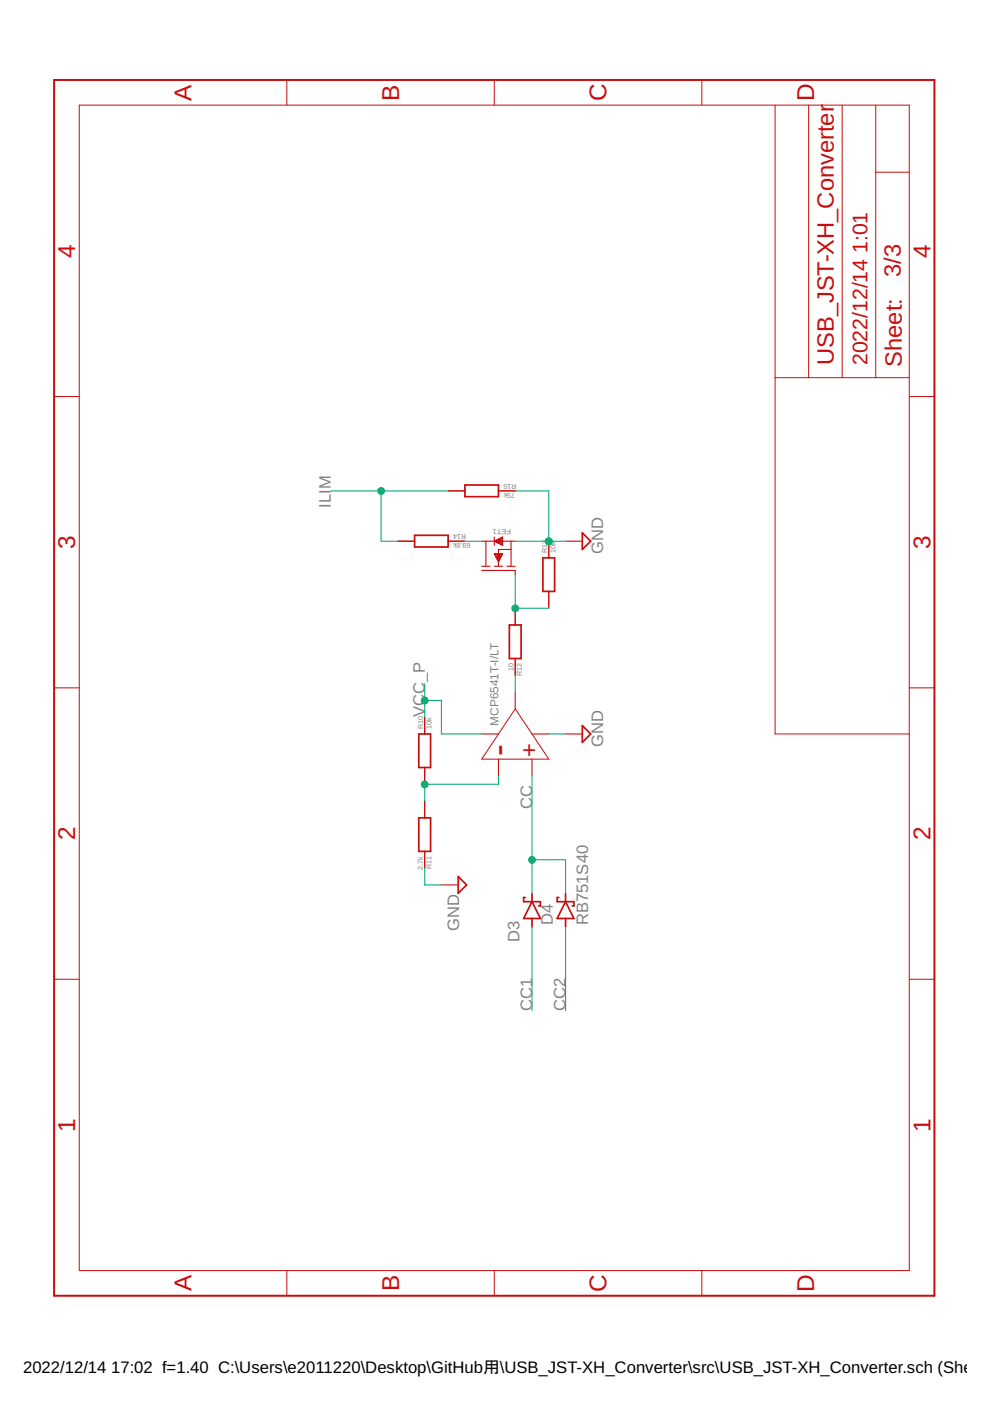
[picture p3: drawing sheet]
<svg xmlns="http://www.w3.org/2000/svg" width="210mm" height="297mm" viewBox="0 0 210 297" stroke-linecap="round" stroke-linejoin="round" font-family="sans-serif">
<g fill="none" stroke="#c90d0c" stroke-width=".21">
<path d="M60.8 17v5.3M104.8 17v5.3M148.8 17v5.3M16.8 22.3h176v247.1h-176zM164.3 22.3v133.3h28.5M171.4 22.3v57.8M178.6 22.3v57.8M185.7 36.5h7.1M185.7 22.3v57.8M11.5 84.1h5.3M164.3 80.1h28.5M192.8 84.1h5.3"/>
<path d="M11.5 145.8h5.3M109.2 150.3l7.2 10.7h-14.3zM192.8 145.8h5.3M11.5 207.6h5.3M192.8 207.6h5.3M60.8 269.4v5.3M104.8 269.4v5.3M148.8 269.4v5.3"/>
</g>
<path d="M11.5 17h186.6v257.7h-186.6z" fill="none" stroke="#c90d0c" stroke-width=".42"/>
<g fill="none" stroke="#c90d0c" stroke-width=".36">
<path d="M87.9 113.5h7.1v2.5h-7.1zM98.6 102.8h7.1v2.5h-7.1zM115.1 118.3h2.5v7.1h-2.5zM123.5 113l1.7 1.7-1.7 1.8zM108 132.5h2.5v7.1h-2.5zM88.8 155.6h2.5v7.1h-2.5zM123.5 153.8l1.7 1.8-1.7 1.8zM88.8 173.4h2.5v7.1h-2.5zM97.2 185.8l1.7 1.8-1.7 1.8zM111.4 190.3h-.4v.9h3.6v.9h-.4M112.8 191.2l1.8 3.5h-3.6zM112.8 189.4v1.8"/>
<path d="M112.8 194.7v1.8M118.5 190.3h-.4v.9h3.6v.9h-.4M119.9 191.2l1.8 3.5h-3.6zM119.9 189.4v1.8M119.9 194.7v1.8"/>
</g>
<g fill="none" stroke="#c90d0c" stroke-width=".23">
<path d="M84.3 114.7h3.6M95 114.7h3.6M95 104.1h3.6M102.1 114.7h7.1M103 114.7v5.4M104.8 113.9v1.7M104.8 114.7l1.8-.8v1.7zM104.8 117.4h1.8l-.9 1.8zM105 114.6v.2M105 117.4v.4M105.2 114.6v.3M105.2 117.4v.7"/>
<path d="M105.3 114.5v.5M105.3 117.4v1.1M105.5 114.4v.7M105.5 117.4v1.5M105.7 104.1h3.5M105.7 114.3v.9M105.9 114.2v1.1M105.9 117.4v1.4M106.1 114.1v1.3M106.1 117.4v1M106.3 114v1.5M106.3 117.4v.6"/>
<path d="M106.4 113.9v1.6M106.4 117.4v.3M108.4 116.5h-2.7v3.6M108.4 114.7v5.4M116.4 114.7v3.6M119.9 114.7h3.6M102.1 120.9h7.1v.9M102.1 120.1h1.8M104.8 120.1h1.8M107.5 120.1h1.7M109.2 128.9v3.6M109.2 139.6v3.6"/>
<path d="M116.4 125.4v3.5M90 152.1v3.5M102.1 155.6h3.6M109.2 146.7v3.6M112.8 155.6h3.6M119.9 155.6h3.6M90 162.7v3.6M90 169.8v3.6M105.7 161v3.5M112.8 161v3.5M90 180.5v3.6M93.6 187.6h3.6"/>
</g>
<g fill="none" stroke="#0dab76" stroke-width=".23">
<path d="M70.1 104.1h24.9M80.8 104.1v10.6h3.5M98.6 114.7h3.5M109.2 114.7h10.7M109.2 104.1h7.2v10.6M109.2 121.8v7.1h7.2M90 144.9v7.2M90 148.5h3.6v7.1h8.5M109.2 143.2v3.5M116.4 155.6h3.5M105.7 164.5v1.8h-15.7v3.5M112.8 164.5v24.9"/>
<path d="M90 184.1v3.5h3.6M112.8 182.3h7.1v7.1M112.8 196.5v17.8M119.9 196.5v17.8"/>
</g>
<g fill="#0dab76" stroke="#0dab76" stroke-width=".21">
<circle cx="112.8" cy="182.3" r=".72"/>
<circle cx="90" cy="166.3" r=".72"/>
<circle cx="116.4" cy="114.8" r=".72"/>
<circle cx="90" cy="148.5" r=".72"/>
<circle cx="109.2" cy="129" r=".72"/>
<circle cx="80.8" cy="104.1" r=".72"/>
</g>
<text font-size="7.5" fill="#c90d0c" x="108.2" y="160.2" transform="rotate(-90 108.2 160.2)">-</text>
<g font-size="5.2" fill="#c90d0c">
<text x="40.6" y="21.3" transform="rotate(-90 40.6 21.3)">A</text>
<text x="84.6" y="21.3" transform="rotate(-90 84.6 21.3)">B</text>
<text x="128.6" y="21.5" transform="rotate(-90 128.6 21.5)">C</text>
<text x="172.6" y="21.5" transform="rotate(-90 172.6 21.5)">D</text>
<text x="16" y="54.6" transform="rotate(-90 16 54.6)">4</text>
<text x="197.3" y="54.6" transform="rotate(-90 197.3 54.6)">4</text>
<text x="16" y="116.4" transform="rotate(-90 16 116.4)">3</text>
<text x="197.3" y="116.4" transform="rotate(-90 197.3 116.4)">3</text>
<text x="16" y="178.2" transform="rotate(-90 16 178.2)">2</text>
<text x="197.3" y="178.2" transform="rotate(-90 197.3 178.2)">2</text>
<text x="16" y="239.9" transform="rotate(-90 16 239.9)">1</text>
<text x="197.3" y="239.9" transform="rotate(-90 197.3 239.9)">1</text>
<text x="40.6" y="273.8" transform="rotate(-90 40.6 273.8)">A</text>
<text x="84.6" y="273.8" transform="rotate(-90 84.6 273.8)">B</text>
<text x="128.6" y="273.9" transform="rotate(-90 128.6 273.9)">C</text>
<text x="172.6" y="273.9" transform="rotate(-90 172.6 273.9)">D</text>
</g>
<g font-size="5" fill="#c90d0c">
<text x="191" y="58.7" transform="rotate(-90 191 58.7)">3/3</text>
<text x="176.8" y="77.4" transform="rotate(-90 176.8 77.4)">USB_JST-XH_Converter</text>
<text x="191.2" y="77.8" transform="rotate(-90 191.2 77.8)">Sheet:</text>
<text x="113.9" y="160.6" transform="rotate(-90 113.9 160.6)">+</text>
</g>
<g font-size="4.5" fill="#c90d0c">
<text x="183.9" y="53.7" transform="rotate(-90 183.9 53.7)">1:01</text>
<text x="183.9" y="77.4" transform="rotate(-90 183.9 77.4)">2022/12/14</text>
</g>
<g font-size="3.5" fill="#808080">
<text x="70.1" y="107.6" transform="rotate(-90 70.1 107.6)">ILIM</text>
<text x="127.9" y="117.4" transform="rotate(-90 127.9 117.4)">GND</text>
<text x="90" y="152.1" transform="rotate(-90 90 152.1)">VCC_P</text>
<text x="127.9" y="158.3" transform="rotate(-90 127.9 158.3)">GND</text>
<text x="112.8" y="171.6" transform="rotate(-90 112.8 171.6)">CC</text>
<text x="97.3" y="197.4" transform="rotate(-90 97.3 197.4)">GND</text>
<text x="117.2" y="196.2" transform="rotate(-90 117.2 196.2)">D4</text>
<text x="124.7" y="196.2" transform="rotate(-90 124.7 196.2)">RB751S40</text>
<text x="110.1" y="199.7" transform="rotate(-90 110.1 199.7)">D3</text>
<text x="112.8" y="214.3" transform="rotate(-90 112.8 214.3)">CC1</text>
<text x="119.9" y="214.3" transform="rotate(-90 119.9 214.3)">CC2</text>
</g>
<g font-size="3.5">
<text x="4.9" y="291.1">2022/12/14</text>
<text x="23.6" y="291.1">17:02 f=1.40 C:\Users\e2011220\Desktop\GitHub用\USB_JST-XH_Converter\src\USB_JST-XH_Converter.sch (Sheet:</text>
</g>
<text font-size="2.5" fill="#808080" x="105.7" y="153.8" transform="rotate(-90 105.7 153.8)">MCP6541T-I/LT</text>
<text font-size="1.6" fill="#808080" x="108.4" y="112.1" transform="rotate(-180 108.4 112.1)">FET1</text>
<g font-size="1.5" fill="#808080">
<text x="109.2" y="104.4" transform="rotate(-180 109.2 104.4)">75k</text>
<text x="109.5" y="102.7" transform="rotate(-180 109.5 102.7)">R15</text>
<text x="98.8" y="113.3" transform="rotate(-180 98.8 113.3)">R14</text>
<text x="99.8" y="115.1" transform="rotate(-180 99.8 115.1)">69.8k</text>
<text x="116" y="117.2" transform="rotate(-90 116 117.2)">R13</text>
<text x="117.8" y="117.2" transform="rotate(-90 117.8 117.2)">10k</text>
<text x="108.9" y="142.3" transform="rotate(-90 108.9 142.3)">10</text>
<text x="110.7" y="143.4" transform="rotate(-90 110.7 143.4)">R12</text>
<text x="89.7" y="154.6" transform="rotate(-90 89.7 154.6)">R10</text>
<text x="91.5" y="154.6" transform="rotate(-90 91.5 154.6)">10k</text>
<text x="89.7" y="184.4" transform="rotate(-90 89.7 184.4)">2.7k</text>
<text x="91.5" y="184.2" transform="rotate(-90 91.5 184.2)">R11</text>
</g>
</svg>
